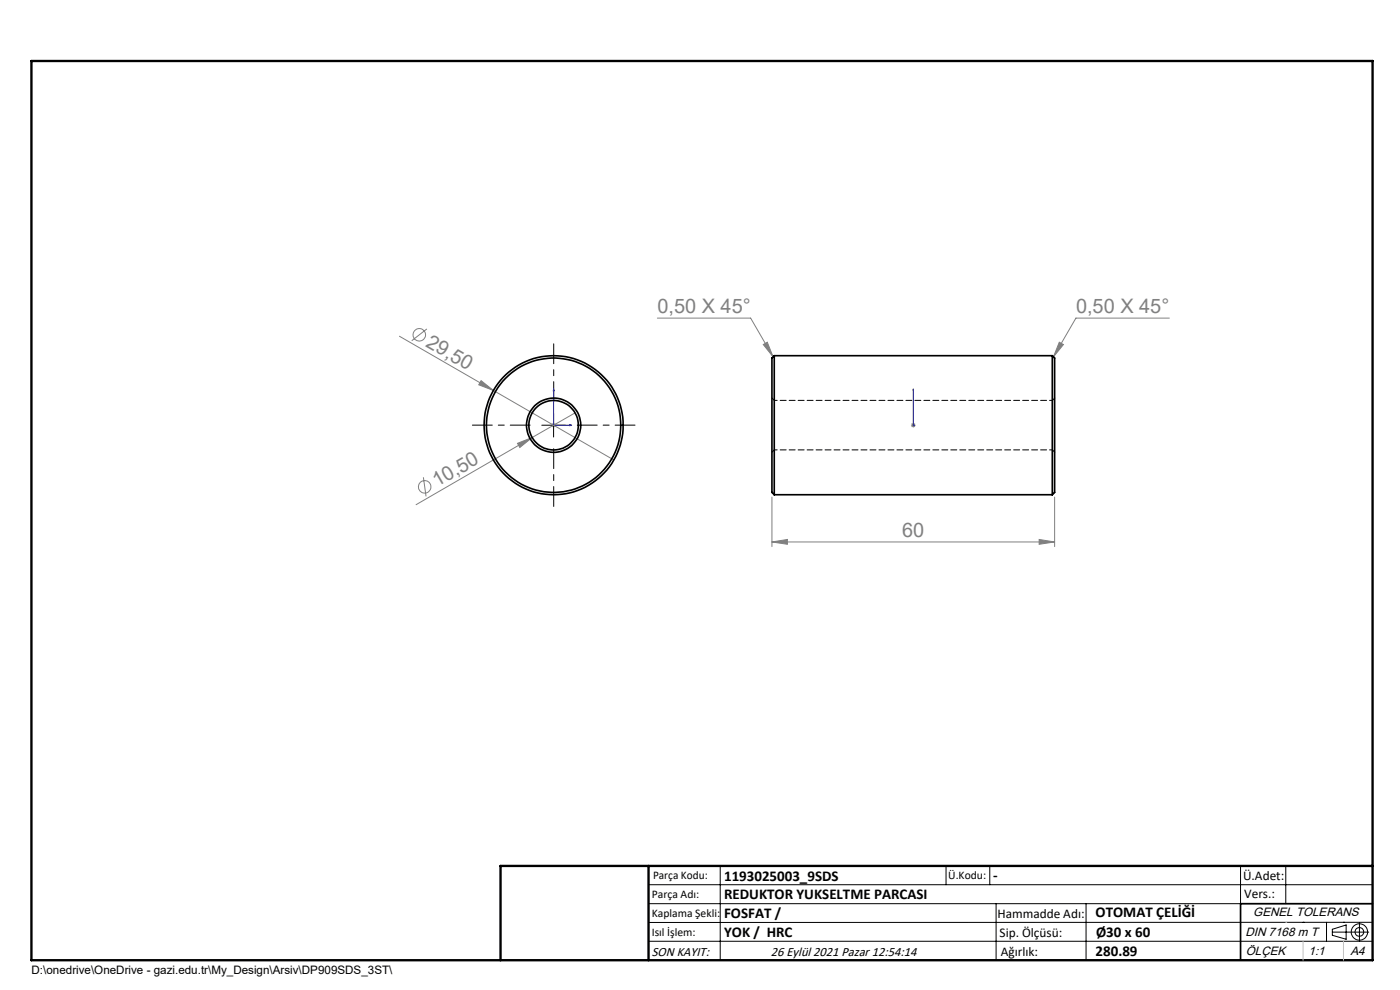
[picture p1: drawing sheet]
<svg xmlns="http://www.w3.org/2000/svg" width="297mm" height="210mm" viewBox="0 0 297 210" stroke-linecap="round" stroke-linejoin="round" font-family="sans-serif">
<g fill="none" stroke="#808080" stroke-width=".21">
<path d="M84.7 71.3l45.5 26.3M90.6 69.8l-3.3 2.5M139.5 67.5h19.7l4.8 8.2M161.9 73.1l.9-.5 1.2 3.1zM224.7 72.6l.9 .5-2.1 2.6zM248.1 67.5h-19.9l-4.7 8.2M102.1 80.7l2.6 2.1-3.1-1.2zM109.8 94l3.1-1.2-2.6 2.1zM112.9 92.8l-24.6 14.3M116.9 90.2h1M117.1 89.8l.7 .7M117.4 89.7v1"/>
<path d="M117.8 89.8l-.7 .7M122 87.6l-9.1 5.2M193.3 90.2h.9M193.4 89.8l.7 .7M193.7 89.7v1M194.1 89.8l-.7 .7M89.8 101.2l.6 4.1M163.8 115l3.2-.6v1.1zM163.8 105.4v10.5M163.8 115h59.9M220.5 114.4l3.2 .6-3.2 .5zM223.7 105.4v10.5"/>
<circle cx="89" cy="71" r="1.32"/>
<circle cx="90.1" cy="103.3" r="1.32"/>
</g>
<g fill="none" stroke="#000" stroke-width=".21">
<path d="M114.9 90.2h5M117.4 87.7v5M137.6 187.7h153.6M137.6 191.7h153.6M137.6 199.7h153.6M152.8 183.7v20M200.7 183.7v4M210 183.7v4M211.3 191.7v12M230.4 191.7v12M263.2 183.7v20M272.8 183.7v8"/>
<path d="M276.4 195.6h.1M281.4 195.6v4.1M282.6 197.7h7.8M282.6 197.1l3-.9v3l-3-.8zM285 195.6h.1M288.4 195.8v3.8M291.2 195.6l-153.6 .1"/>
<circle cx="288.4" cy="197.7" r="1.74"/>
<circle cx="288.4" cy="197.7" r=".93"/>
</g>
<path d="M117.4 82.5l.1 .4h-.1zM117.4 82.5v7.7h3.9M120.9 90.1l.4 .1-.4 .1zM193.7 90.1v.2zM193.7 82.5v.4v-.4M193.7 90.2h.1M193.7 82.5v7.7" fill="none" stroke="#00f" stroke-width=".21"/>
<path d="M112.5 90.2h-12.3M117.5 85.2v-12.3M117.5 95.2v12.2M122.5 90.2h12.2" fill="none" stroke="#000" stroke-width=".21" stroke-dasharray="15.2 1.3 1.3 1.3" stroke-dashoffset="11"/>
<path d="M106.2 203.7h185" fill="none" stroke="#000" stroke-width=".25"/>
<path d="M291.2 191.7h-28v12" fill="none" stroke="#000" stroke-width=".35"/>
<path d="M6.7 12.9h284.5v190.8h-284.5zM137.6 183.7v20M291.2 183.7h-185v20" fill="none" stroke="#000" stroke-width=".5"/>
<path d="M272.8 195.6h.1M276.4 199.7v4M285 199.7v4" fill="none" stroke="#c0c0c0" stroke-width=".21"/>
<g fill="#00f">
<path d="M120.9 90.1l.4 .1-.4 .1zM117.4 82.5l.1 .4h-.1z"/>
<path d="M193.7 90.1v.2zM193.7 82.5v.4z"/>
</g>
<g fill="#808080">
<path d="M102.1 80.7l2.6 2.1-3.1-1.2z"/>
<path d="M109.8 94l3.1-1.2-2.6 2.1z"/>
<path d="M163.8 115l3.2-.6v1.1zM220.5 114.4l3.2 .6-3.2 .5zM161.9 73.1l.9-.5 1.2 3.1zM224.7 72.6l.9 .5-2.1 2.6z"/>
</g>
<g fill="none" stroke="#000" stroke-width=".35">
<path d="M164.3 75.5v29.4M164.3 75.5l-.5 .4v28.5l.5 .5M164.3 75.5h58.9M223.2 75.5v29.4M223.2 75.5l.5 .4v28.5l-.5 .5M164.3 104.9h58.9"/>
<circle cx="117.4" cy="90.2" r="5.8"/>
<circle cx="117.4" cy="90.2" r="14.3"/>
<circle cx="117.4" cy="90.2" r="14.7"/>
<circle cx="117.4" cy="90.2" r="5.2"/>
</g>
<path d="M163.8 95.9l.5-.5M164.3 84.9l-.5-.5M223.3 95.4l.5 .5M223.8 84.4l-.5 .5" fill="none" stroke="#000" stroke-width=".21" stroke-dasharray="1.3 .6" stroke-dashoffset=".4"/>
<path d="M164.3 95.4h59M223.3 84.9h-59" fill="none" stroke="#000" stroke-width=".21" stroke-dasharray="1.3 .6" stroke-dashoffset=".7"/>
<g font-size="4.2" fill="#808080">
<text x="139.5" y="66.5">0,50 X 45°</text>
<text x="228.3" y="66.5">0,50 X 45°</text>
<text x="90.2" y="73.3" transform="rotate(30 90.2 73.3)">29,50</text>
<text x="92.7" y="103.4" transform="rotate(-30 92.7 103.4)">10,50</text>
<text x="191.4" y="114">60</text>
</g>
<g font-size="3.2">
<text x="153.6" y="186.8">1193025003_9SDS</text>
<text x="153.6" y="190.8">REDUKTOR YUKSELTME PARCASI</text>
<text x="210.7" y="186.6">-</text>
<text x="153.6" y="194.8">FOSFAT /</text>
<text x="232.4" y="194.5">OTOMAT ÇELİĞİ</text>
<text x="153.6" y="198.8">YOK / HRC</text>
<text x="232.4" y="202.8">280.89</text>
<text x="232.5" y="198.8">Ø30 x 60</text>
</g>
<g font-size="2.8">
<text x="263.7" y="186.7">Ü.Adet:</text>
<text x="263.9" y="190.5">Vers.:</text>
<text x="211.6" y="194.8">Hammadde Adı:</text>
<text x="138.3" y="202.8">SON KAYIT:</text>
<text x="163.6" y="202.8">26 Eylül 2021 Pazar 12:54:14</text>
<text x="212.1" y="198.7">Sip. Ölçüsü:</text>
<text x="212.3" y="202.7">Ağırlık:</text>
</g>
<g font-size="2.6">
<text x="265.9" y="194.4">GENEL TOLERANS</text>
<text x="264.2" y="198.5">DIN 7168 m T</text>
<text x="264.3" y="202.6">ÖLÇEK</text>
<text x="277.6" y="202.6">1:1</text>
<text x="286.5" y="202.6">A4</text>
</g>
<g font-size="2.5">
<text x="138.3" y="190.5">Parça Adı:</text>
<text x="138.5" y="186.5">Parça Kodu:</text>
<text x="201.2" y="186.5">Ü.Kodu:</text>
<text x="138.3" y="194.5">Kaplama Şekli:</text>
<text x="138.3" y="198.6">Isıl İşlem:</text>
<text x="6.7" y="206.7">D:\onedrive\OneDrive - gazi.edu.tr\My_Design\Arsiv\DP909SDS_3ST\</text>
</g>
</svg>
